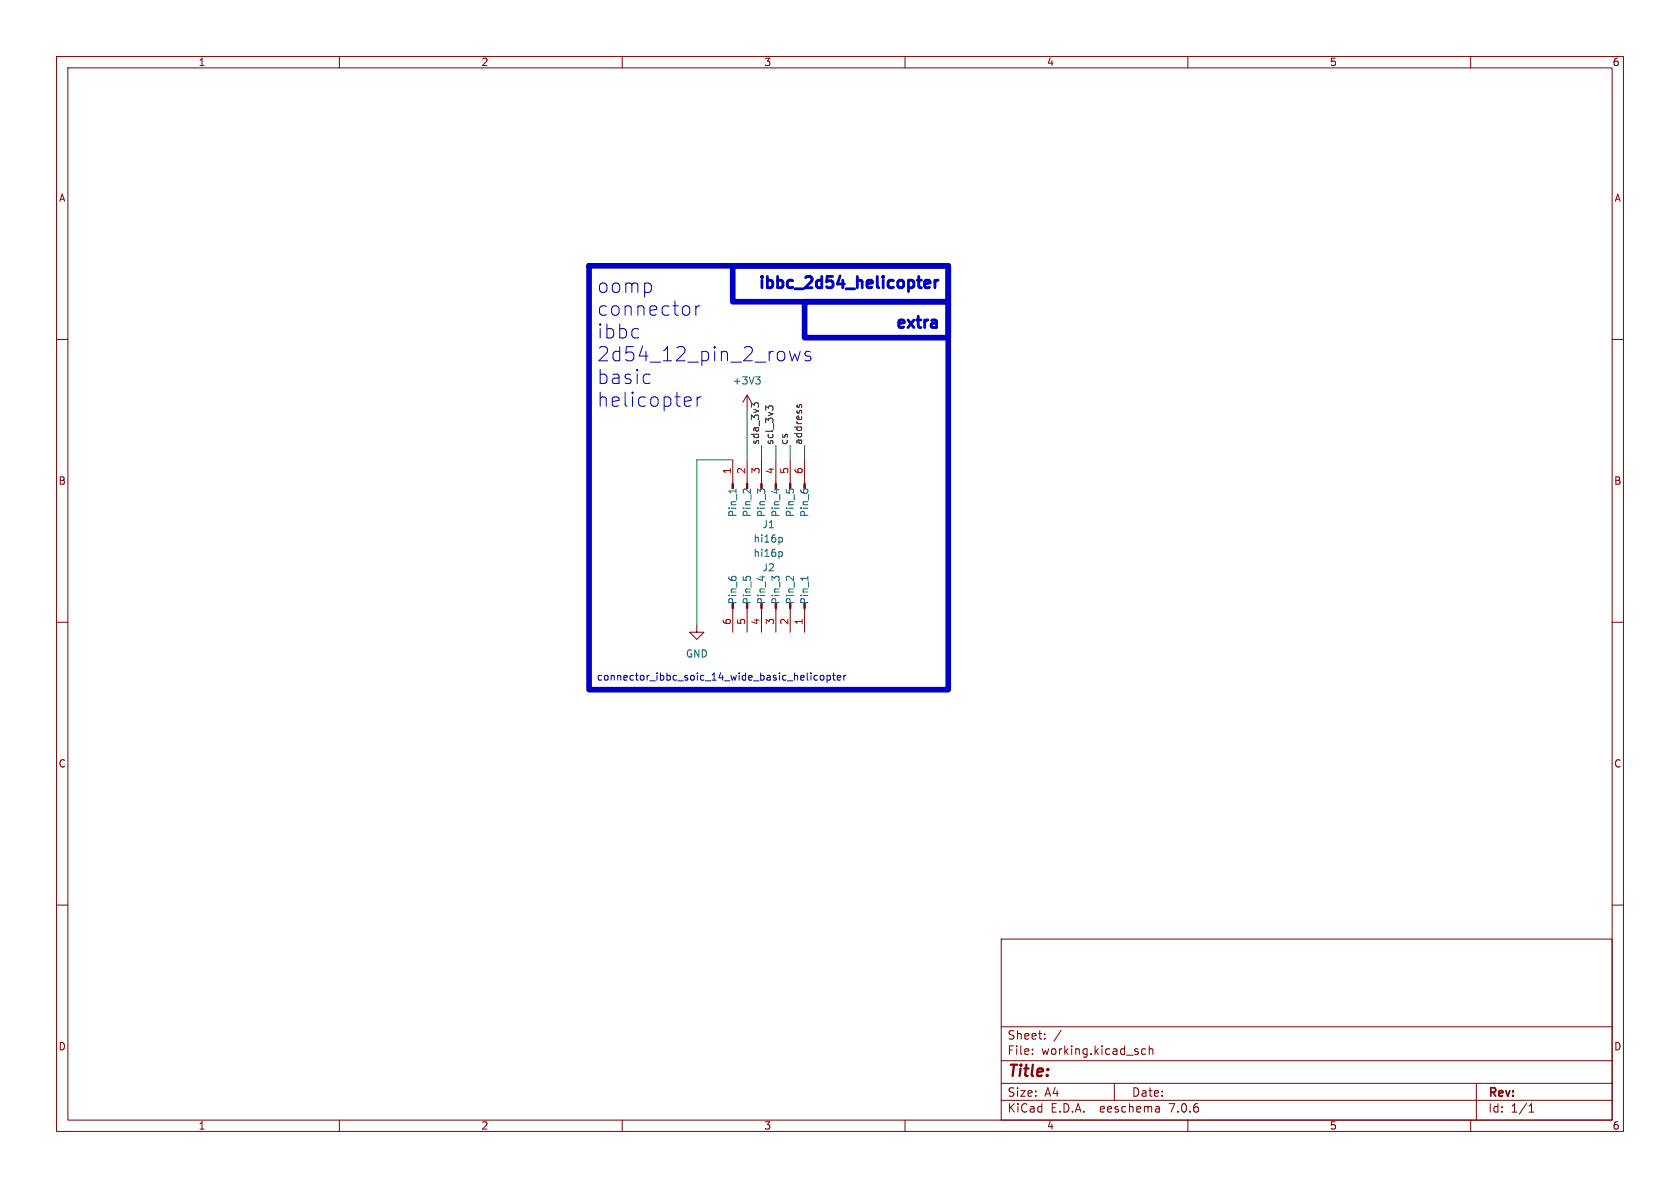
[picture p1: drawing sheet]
<svg xmlns="http://www.w3.org/2000/svg" width="297mm" height="210mm" viewBox="0 0 297 210" stroke-linecap="round" stroke-linejoin="round" font-family="sans-serif">
<g fill="none" stroke="#840000" stroke-width=".18">
<path d="M10 10h277v190h-277zM12 12h273v186h-273zM60 10v2M110 10v2M160 10v2M210 10v2M260 10v2M10 60h2M285 60h2M132.1 69.9v2.5M132.1 69.9l-.8 1.2M132.1 69.9l.7 1.2"/>
<path d="M129.5 81.3v4.2M132.1 81.3v4.2M134.6 81.3v4.2M137.2 81.3v4.2M139.7 81.3v4.2M142.2 81.3v4.2M10 110h2M123.2 110.5v1.3h1.3l-1.3 1.2-1.3-1.2h1.3M129.5 107.5v4.3M132.1 107.5v4.3M134.6 107.5v4.3M137.2 107.5v4.3"/>
<path d="M139.7 107.5v4.3M142.2 107.5v4.3M285 110h2M10 160h2M285 160h2M177 166h108v32h-108zM60 198v2M110 198v2M160 198v2M177 194.5h108M177 191.5h108M177 187.5h108"/>
<path d="M177 181.5h108M182.5 186.3v.1M182.5 185.5v.1M184.7 183.6v.1M184.7 182.8v.1M187.6 182.1l-1.3 2M197 191.5v3M202.5 185.5l-.4-.1-.3 .3v.4l.2 .2h.5M203.2 185.5l.2-.1 .3 .1 .1 .9M203.2 184.9v1.5M204.9 195.7l.1 .9M205 196.5l-.2 .1"/>
<path d="M205 196h-.2M210 198v2M260 198v2M261 191.5v6.5M270.3 196.6h.9M270.3 195.5l.4-.4v1.5"/>
</g>
<g fill="#840000" stroke="#840000" stroke-width=".18">
<path d="M142.1 85.5h.3v.9h-.3z"/>
<path d="M139.6 85.5h.2v.9h-.2z"/>
<path d="M137 85.5h.3v.9h-.3z"/>
<path d="M134.5 85.5h.2v.9h-.2z"/>
<path d="M132 85.5h.2v.9h-.2z"/>
<path d="M129.4 85.5h.3v.9h-.3z"/>
<path d="M129.4 106.7h.3v.8h-.3z"/>
<path d="M132 106.7h.2v.8h-.2z"/>
<path d="M134.5 106.7h.2v.8h-.2z"/>
<path d="M137 106.7h.3v.8h-.3z"/>
<path d="M139.6 106.7h.2v.8h-.2z"/>
<path d="M142.1 106.7h.3v.8h-.3z"/>
</g>
<path d="M133.6 66.6h.8l-.4 .5M134.1 67.1l.3 .2v.3l-.3 .3M130.1 86.4v.8M131.5 86.5h.4M132.7 86.4v.8M137.3 86.4v.8M137.8 95h.4l.1 .2-.1 .5-.4 .1M137.8 97.5l.4 .1 .1 .2-.1 .4-.4 .2M134.8 101.8v.8M139.1 101.9h.5M140.3 101.9v.8M142.8 101.9v.7" fill="none" stroke="#006464" stroke-width=".18"/>
<path d="M134.1 71.8v-.4l-.2-.2-.5 .1-.1 .3-.5-.4v.8M136.6 72.4v-.4l-.2-.3-.4 .1-.1 .4-.5-.5v.8M140.9 71.6v.4M141.7 71.9v-.3l-.2-.1-.3 .5" fill="none" stroke="#0f0f0f" stroke-width=".18"/>
<path d="M162.1 49.5h.8M162.7 50.9h.2M163.5 50.2l.9-.2-.1-.4-.5-.1-.3 .3 .1 1 .2 .1 .5-.1M165.3 49.5v1.4M165.3 56.6l.3 .3v1M165.6 57.8l-.7 .1M165.6 57l-.7 .1M165.9 49.5a.51 .51 0 0 0-.6 .4" fill="none" stroke="#0000c2" stroke-width=".5"/>
<g fill="none" stroke="#0000c2" stroke-width=".18">
<path d="M121.8 54.3l.1 .2v.7l-.1 .3M123 54.1v1.6M123.7 54.1a.64 .64 0 0 0-.7 .4M114.7 66.1l.2 .2M114.9 67.7l-.2 .1M121.3 70.2l.8 .1 .1 .5-1.2 .2M122.1 71.7l-.8 .1M123.2 70.2v1.6M124 70.2a.64 .64 0 0 0-.8 .4M139.6 62.1l.4 1.7 .5-1.2 .5 1.2 .5-1.7M143.2 62.2l-.5-.1-.4 .4 .1 .3 .8 .3 .2 .2-.2 .4-.2 .1-.7-.1M144.5 119.5l-.3-.1-.3 .2 .1 .6h.5"/>
<path d="M145.1 119.5l.1-.1 .4 .1 .1 .5-.2 .2h-.3l-.1-.1zM146.2 119.5l.4-.1 .2 .2-.1 .6h-.5M146.2 119.4v1.3M147.2 119.4h.5M147.4 119v1.1l.3 .1M148 119.8l.6-.1v-.2l-.4-.1-.2 .2 .1 .6h.5M149.2 119.4v.8M149.5 119.4l-.3 .2"/>
</g>
<path d="M104.1 47h63.5v74.9h-63.5zM129.5 47h38.1v6.3h-38.1zM142.2 53.3h25.4v6.4h-25.4z" fill="none" stroke="#0000c2" stroke-width="1"/>
<path d="M132.1 72.4v8.9M134.6 78.7v2.6M137.2 78.7v2.6M139.7 78.7v2.6M142.2 78.7v2.6M129.5 81.3h-6.3v29.2" fill="none" stroke="#009600" stroke-width=".18"/>
<g font-size="3.5" fill="#0000c2">
<text x="105.4" y="52">oomp</text>
<text x="105.4" y="56">connector</text>
<text x="105.4" y="60.1">ibbc</text>
<text x="105.4" y="64.1">2d54_12_pin_2_rows</text>
<text x="105.4" y="68.1">basic</text>
<text x="105.4" y="72.1">helicopter</text>
</g>
<g font-size="2.8" fill="#0000c2">
<text x="133.5" y="51.1">ibbc_2d54_helicopter</text>
<text x="157.7" y="58.2">extra</text>
</g>
<text font-size="2.8" fill="#840000" x="178" y="190.9">Title:</text>
<g font-size="2.1" fill="#840000">
<text x="178" y="184">Sheet:</text>
<text x="178" y="186.7">File:</text>
<text x="184.1" y="186.7">working.kicad_sch</text>
<text x="178" y="196.9">KiCad</text>
<text x="178" y="194.1">Size:</text>
<text x="184.7" y="194.1">A4</text>
<text x="185.7" y="196.9">E.D.A.</text>
<text x="194.6" y="196.9">eeschema</text>
<text x="200" y="194.1">Date:</text>
<text x="207" y="196.9">7.0.6</text>
<text x="263" y="194.3">Rev:</text>
<text x="263" y="196.9">Id:</text>
<text x="267.1" y="196.9">1/1</text>
</g>
<g font-size="1.8" fill="#840000">
<text x="35" y="11.9">1</text>
<text x="85" y="11.9">2</text>
<text x="135" y="11.9">3</text>
<text x="185" y="11.9">4</text>
<text x="235" y="11.9">5</text>
<text x="285" y="11.9">6</text>
<text x="10.3" y="35.9">A</text>
<text x="285.3" y="35.9">A</text>
<text x="10.3" y="85.9">B</text>
<text x="285.3" y="85.9">B</text>
<text x="10.3" y="135.9">C</text>
<text x="285.3" y="135.9">C</text>
<text x="10.3" y="185.9">D</text>
<text x="285.3" y="185.9">D</text>
<text x="35" y="199.9">1</text>
<text x="85" y="199.9">2</text>
<text x="135" y="199.9">3</text>
<text x="185" y="199.9">4</text>
<text x="235" y="199.9">5</text>
<text x="285" y="199.9">6</text>
</g>
<g font-size="1.8" fill="#006464">
<text x="129.4" y="68.2">+3V3</text>
<text x="130.4" y="91.5" transform="rotate(-90 130.4 91.5)">Pin_1</text>
<text x="132.9" y="91.5" transform="rotate(-90 132.9 91.5)">Pin_2</text>
<text x="134.7" y="93.6">J1</text>
<text x="135.5" y="91.5" transform="rotate(-90 135.5 91.5)">Pin_3</text>
<text x="138" y="91.5" transform="rotate(-90 138 91.5)">Pin_4</text>
<text x="140.6" y="91.5" transform="rotate(-90 140.6 91.5)">Pin_5</text>
<text x="143.1" y="91.5" transform="rotate(-90 143.1 91.5)">Pin_6</text>
<text x="133.1" y="96.1">hi16p</text>
<text x="133.1" y="98.7">hi16p</text>
<text x="134.7" y="101.2">J2</text>
<text x="130.4" y="106.9" transform="rotate(-90 130.4 106.9)">Pin_6</text>
<text x="132.9" y="106.9" transform="rotate(-90 132.9 106.9)">Pin_5</text>
<text x="135.5" y="106.9" transform="rotate(-90 135.5 106.9)">Pin_4</text>
<text x="138" y="106.9" transform="rotate(-90 138 106.9)">Pin_3</text>
<text x="140.6" y="106.9" transform="rotate(-90 140.6 106.9)">Pin_2</text>
<text x="143.1" y="106.9" transform="rotate(-90 143.1 106.9)">Pin_1</text>
<text x="121.2" y="116.4">GND</text>
</g>
<g font-size="1.8" fill="#a90000">
<text x="129.3" y="83.9" transform="rotate(-90 129.3 83.9)">1</text>
<text x="131.8" y="83.9" transform="rotate(-90 131.8 83.9)">2</text>
<text x="134.4" y="83.9" transform="rotate(-90 134.4 83.9)">3</text>
<text x="136.9" y="83.9" transform="rotate(-90 136.9 83.9)">4</text>
<text x="139.4" y="83.9" transform="rotate(-90 139.4 83.9)">5</text>
<text x="142" y="83.9" transform="rotate(-90 142 83.9)">6</text>
<text x="129.3" y="110.6" transform="rotate(-90 129.3 110.6)">6</text>
<text x="131.8" y="110.6" transform="rotate(-90 131.8 110.6)">5</text>
<text x="134.4" y="110.6" transform="rotate(-90 134.4 110.6)">4</text>
<text x="136.9" y="110.6" transform="rotate(-90 136.9 110.6)">3</text>
<text x="139.4" y="110.6" transform="rotate(-90 139.4 110.6)">2</text>
<text x="142" y="110.6" transform="rotate(-90 142 110.6)">1</text>
</g>
<g font-size="1.8" fill="#0f0f0f">
<text x="134.3" y="78.7" transform="rotate(-90 134.3 78.7)">sda_3v3</text>
<text x="136.8" y="78.7" transform="rotate(-90 136.8 78.7)">scl_3v3</text>
<text x="139.4" y="78.7" transform="rotate(-90 139.4 78.7)">cs</text>
<text x="141.9" y="78.7" transform="rotate(-90 141.9 78.7)">address</text>
</g>
<text font-size="1.8" fill="#0000c2" x="105.4" y="120.4">connector_ibbc_soic_14_wide_basic_helicopter</text>
</svg>
